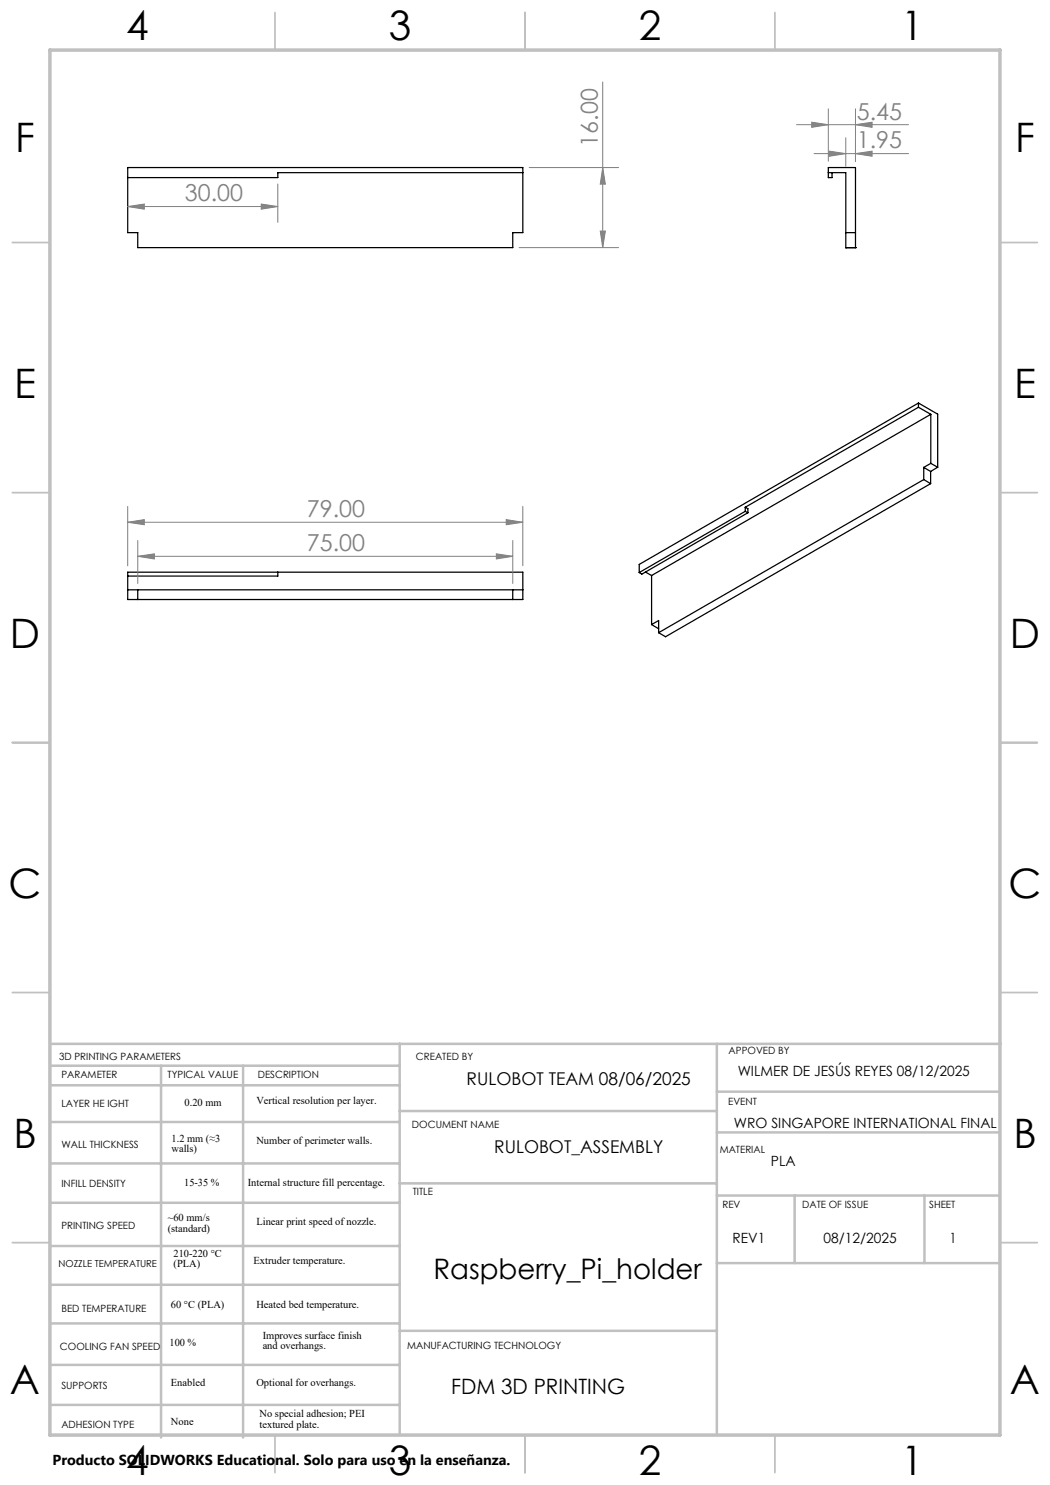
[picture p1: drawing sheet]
<svg xmlns="http://www.w3.org/2000/svg" width="210mm" height="297mm" viewBox="0 0 210 297" stroke-linecap="round" stroke-linejoin="round" font-family="sans-serif">
<g fill="none" stroke="#c0c0c0" stroke-width=".35">
<path d="M55 2.5v7.5M105 2.5v7.5M155 2.5v7.5M2.5 48.5h7.5M200 48.5h7.5M2.5 98.5h7.5M200 98.5h7.5M2.5 148.5h7.5M200 148.5h7.5M2.5 198.5h7.5M200 198.5h7.5M2.5 248.5h7.5"/>
<path d="M200 248.5h7.5M55 287v7.5M105 287v7.5M155 287v7.5"/>
</g>
<g fill="none" stroke="#c0c0c0" stroke-width=".5">
<path d="M10 208.8h190.2M10.3 213.1h69.6M10.3 217.1h69.6M32.2 213.1v74.4M48.6 213.1v74.4M79.9 208.8v78.2M143.4 208.8v78.2M143.4 218.3h56.6M10.3 224.4h69.6M10.3 232.7h69.6M79.9 236.7h63.5M79.9 222.2h63.5"/>
<path d="M143.4 226.5h56.6M143.4 239.1h56.6M158.9 239.1v13.5M184.9 239.1v13.5M10.3 240.6h69.6M10.3 257h69.6M10.3 249.2h69.6M143.4 252.6h56.6M10.3 273h69.6M10.3 264.7h69.6M79.9 266.2h63.5M10.3 281h69.6"/>
</g>
<path d="M10 10h190v277h-190z" fill="none" stroke="#c0c0c0" stroke-width=".7"/>
<g fill="none" stroke="#000" stroke-width=".25">
<path d="M25.5 33.5h79.1v13h-2v3h-75v-3h-2.1zM104.6 34.5h-49v1h-30.1M165.7 34.5h3.5v15M166.4 34.5v1h-.7v-2h5.4v16M169.2 49.5h.1M169.2 46.5h1.9M169.2 49.5h1.9M171.1 49.5h.1M183.7 81.5l2.5 1.4M183.7 80.6v.9M183.7 80.6l3.8 2.2v10.6M183.7 81.5l-34.7 20"/>
<path d="M183.7 80.6l-55.9 32.3v1.6M184.7 93.5v2.4M184.7 95.9l-53 30.6M184.7 95.9l1.4 .8M184.7 93.5l1.4 .8M186.1 94.3v2.4M186.1 96.7l-53 30.6-1.4-.8M186.2 92.7l1.3 .7M186.2 82.9v9.8M186.2 92.7l-1.5 .8M186.2 82.9l-55.9 32.2M187.5 93.4l-1.4 .9"/>
<path d="M25.5 114.4h79.1v5.5h-79.1zM25.5 118h79.1M27.6 118v1.9M55.6 114.4v.8h-30.1M102.6 118v1.9M129.1 114.4l1.2 .7M130.3 115.1v9.8M149 101.5v.8M149 102.3l-21.2 12.2M149 101.5l.6 .2v.8M149 102.3l.6 .2M149.6 102.5l-21.2 12.3-.6-.3"/>
<path d="M130.3 124.9l1.4-.8v2.4M130.3 124.9l1.4 .8"/>
</g>
<g fill="none" stroke="#808080" stroke-width=".2">
<path d="M120.5 16.4v33.1M55.6 36.8v7.7M105.8 33.5h17.9M120.5 33.5l.6 3.3h-1zM159.3 24.9h22.4M162.3 24.4l3.4 .5-3.4 .6zM162.8 30.7h18.9M165.7 21.8v10.4M165.8 30.2l3.4 .5-3.4 .6zM169.2 27.5v5.8M171.1 24.9l3.3-.5v1.1zM171.1 30.7l3.3-.5v1.1z"/>
<path d="M171.1 21.8v10.4M25.5 41.3l3.4-.5v1zM25.5 41.3h30.1M52.2 40.8l3.4 .5-3.4 .5zM103.8 49.5h19.9M120.1 46.2h1l-.6 3.3zM25.5 104.5l3.4-.6v1zM25.5 101.3v11.9M25.5 104.5h79.1M27.6 111.3l3.3-.5v1zM27.6 108.1v8.6M27.6 111.3h75"/>
<path d="M99.3 110.8l3.3 .5-3.3 .5zM101.2 103.9l3.4 .6-3.4 .4zM102.6 108.1v8.6M104.6 101.3v11.9"/>
</g>
<g fill="#808080">
<path d="M52.2 40.8l3.4 .5-3.4 .5zM25.5 41.3l3.4-.5v1z"/>
<path d="M27.6 111.3l3.3-.5v1zM99.3 110.8l3.3 .5-3.3 .5z"/>
<path d="M162.3 24.4l3.4 .5-3.4 .6zM171.1 24.9l3.3-.5v1.1zM165.8 30.2l3.4 .5-3.4 .6zM171.1 30.7l3.3-.5v1.1z"/>
<path d="M120.1 46.2h1l-.6 3.3zM120.5 33.5l.6 3.3h-1z"/>
<path d="M25.5 104.5l3.4-.6v1zM101.2 103.9l3.4 .6-3.4 .4z"/>
</g>
<g font-size="8.1">
<text x="25.2" y="8">4</text>
<text x="77.7" y="8">3</text>
<text x="127.7" y="8">2</text>
<text x="180.2" y="8">1</text>
<text x="3" y="30.4">F</text>
<text x="203" y="30.4">F</text>
<text x="2.8" y="79.6">E</text>
<text x="202.8" y="79.6">E</text>
<text x="2" y="129.6">D</text>
<text x="202" y="129.6">D</text>
<text x="1.7" y="179.6">C</text>
<text x="201.7" y="179.6">C</text>
<text x="2.7" y="229.6">B</text>
<text x="202.7" y="229.6">B</text>
<text x="2" y="278.9">A</text>
<text x="202" y="278.9">A</text>
<text x="25.2" y="295">4</text>
<text x="77.7" y="295">3</text>
<text x="127.7" y="295">2</text>
<text x="180.2" y="295">1</text>
</g>
<text font-size="5.6" x="86.7" y="255.7">Raspberry_Pi_holder</text>
<g font-size="4.7" fill="#808080">
<text x="171.4" y="23.9">5.45</text>
<text x="119.6" y="29.3" transform="rotate(-90 119.6 29.3)">16.00</text>
<text x="171.4" y="29.7">1.95</text>
<text x="37" y="40.3">30.00</text>
<text x="61.4" y="103.4">79.00</text>
<text x="61.4" y="110.2">75.00</text>
</g>
<text font-size="4.2" x="90.2" y="278.9">FDM 3D PRINTING</text>
<g font-size="3.5">
<text x="93.3" y="217">RULOBOT TEAM 08/06/2025</text>
<text x="98.8" y="230.6">RULOBOT_ASSEMBLY</text>
</g>
<text font-size="2.9" x="10.5" y="292.9">Producto SOLIDWORKS Educational. Solo para uso en la enseñanza.</text>
<g font-size="2.8">
<text x="147.5" y="215.1">WILMER DE JESÚS REYES 08/12/2025</text>
<text x="146.8" y="225.6">WRO SINGAPORE INTERNATIONAL FINAL</text>
<text x="154.2" y="233.1">PLA</text>
<text x="146.5" y="248.6">REV1</text>
<text x="164.7" y="248.6">08/12/2025</text>
<text x="189.9" y="248.6">1</text>
</g>
<g font-size="2.1">
<text x="36.9" y="221.1">0.20 mm</text>
<text x="51.3" y="220.7">Vertical resolution per layer.</text>
<text x="34.3" y="228.4">1.2 mm (≈3</text>
<text x="34.3" y="230.5">walls)</text>
<text x="51.3" y="228.8">Number of perimeter walls.</text>
<text x="36.8" y="237.2">15-35 %</text>
<text x="49.6" y="237.2">Internal structure fill percentage.</text>
<text x="33.5" y="244.2">~60 mm/s</text>
<text x="51.3" y="245.1">Linear print speed of nozzle.</text>
<text x="33.5" y="246.3">(standard)</text>
<text x="34.7" y="251.3">210-220 °C</text>
<text x="34.7" y="253.4">(PLA)</text>
<text x="50.7" y="252.8">Extruder temperature.</text>
<text x="34.2" y="261.7">60 °C (PLA)</text>
<text x="51.3" y="261.6">Heated bed temperature.</text>
<text x="33.9" y="269.2">100 %</text>
<text x="52.5" y="267.8">Improves surface finish</text>
<text x="52.5" y="269.9">and overhangs.</text>
<text x="34.2" y="277.2">Enabled</text>
<text x="51.3" y="277.1">Optional for overhangs.</text>
<text x="34.2" y="284.9">None</text>
<text x="51.9" y="283.5">No special adhesion; PEI</text>
<text x="51.9" y="285.6">textured plate.</text>
</g>
<g font-size="2">
<text x="11.8" y="212">3D PRINTING PARAMETERS</text>
<text x="12.3" y="215.6">PARAMETER</text>
<text x="33.5" y="215.6">TYPICAL VALUE</text>
<text x="51.6" y="215.6">DESCRIPTION</text>
<text x="83.2" y="212">CREATED BY</text>
<text x="145.7" y="210.7">APPOVED BY</text>
<text x="12.3" y="221.4">LAYER HE IGHT</text>
<text x="145.6" y="221">EVENT</text>
<text x="82.4" y="225.6">DOCUMENT NAME</text>
<text x="12.3" y="229.5">WALL THICKNESS</text>
<text x="143.9" y="230.5">MATERIAL</text>
<text x="12.3" y="237.5">INFILL DENSITY</text>
<text x="82.6" y="238.9">TITLE</text>
<text x="12.3" y="245.8">PRINTING SPEED</text>
<text x="144.5" y="241.7">REV</text>
<text x="160.4" y="241.7">DATE OF ISSUE</text>
<text x="185.8" y="241.7">SHEET</text>
<text x="12.3" y="262.3">BED TEMPERATURE</text>
<text x="12" y="269.9">COOLING FAN SPEED</text>
<text x="81.4" y="269.8">MANUFACTURING TECHNOLOGY</text>
<text x="12.3" y="277.8">SUPPORTS</text>
<text x="12.3" y="285.6">ADHESION TYPE</text>
</g>
<text font-size="1.9" x="11.7" y="253.5">NOZZLE TEMPERATURE</text>
</svg>
